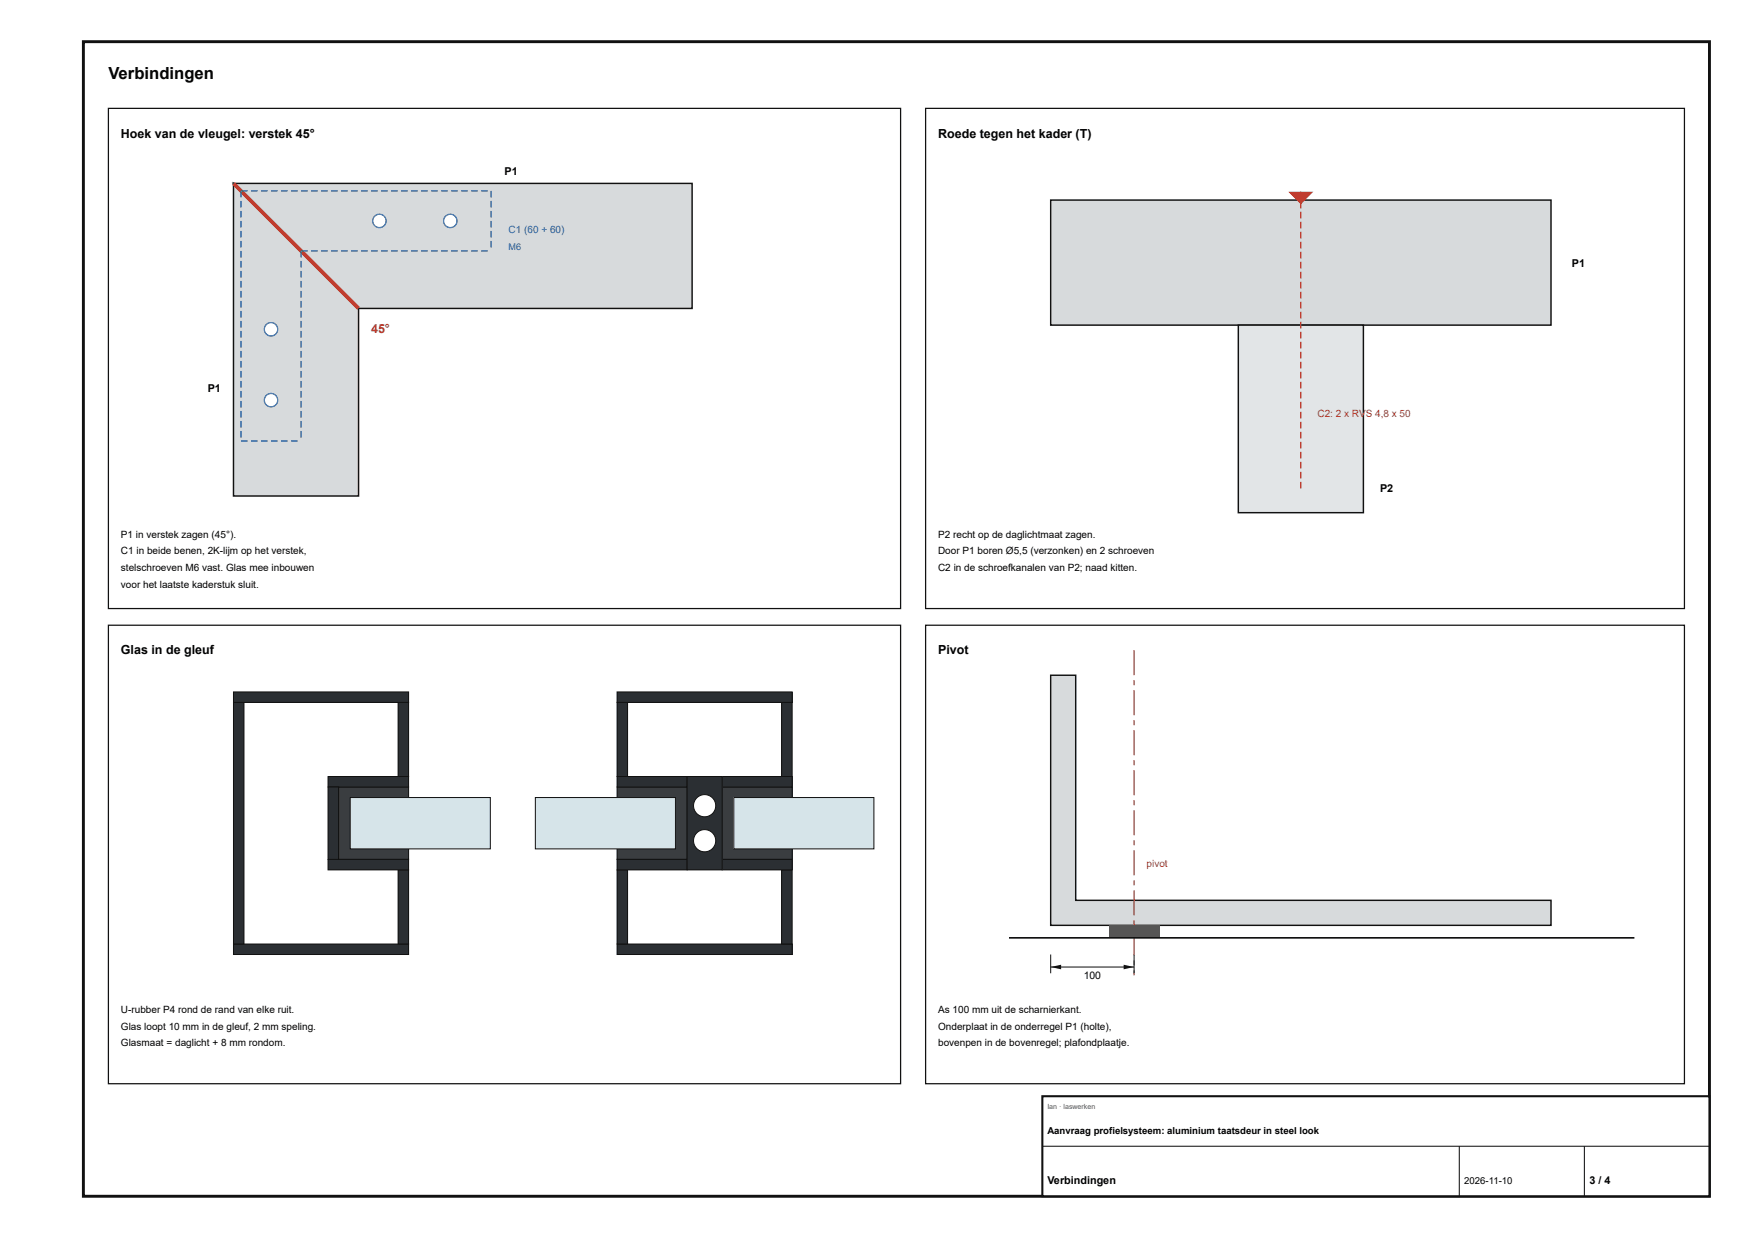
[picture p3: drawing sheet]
<svg xmlns="http://www.w3.org/2000/svg" width="420mm" height="297mm" viewBox="0 0 420 297" stroke-linecap="round" stroke-linejoin="round" font-family="sans-serif">
<path d="M20 10h390v277h-390z" fill="none" stroke="#111" stroke-width=".7" stroke-linecap="butt"/>
<path d="M26 26h190v120h-190z" fill="none" stroke="#111" stroke-width=".3"/>
<path d="M56 44h110v30h-80z" fill="#d7dadc"/>
<path d="M56 44h110v30h-80z" fill="none" stroke="#111" stroke-width=".35"/>
<path d="M56 44l30 30v45h-30z" fill="#d7dadc"/>
<path d="M56 44l30 30v45h-30z" fill="none" stroke="#111" stroke-width=".35"/>
<path d="M56 44l30 30" fill="none" stroke="#c0392b" stroke-width=".9" stroke-linecap="butt"/>
<g fill="#1f5fa8">
<path d="M57.8 45.7h1.6v.3h-1.6zM60.2 45.7h1.6v.3h-1.6zM62.6 45.7h1.6v.3h-1.6zM65 45.7h1.6v.3h-1.6zM67.4 45.7h1.6v.3h-1.6zM69.8 45.7h1.6v.3h-1.6zM72.2 45.7h1.6v.3h-1.6zM74.6 45.7h1.6v.3h-1.6zM77 45.7h1.6v.3h-1.6zM79.4 45.7h1.6v.3h-1.6zM81.8 45.7h1.6v.3h-1.6zM84.2 45.7h1.6v.3h-1.6zM86.6 45.7h1.6v.3h-1.6zM89 45.7h1.6v.3h-1.6zM91.4 45.7h1.6v.3h-1.6zM93.8 45.7h1.6v.3h-1.6zM96.2 45.7h1.6v.3h-1.6zM98.6 45.7h1.6v.3h-1.6zM101 45.7h1.6v.3h-1.6zM103.4 45.7h1.6v.3h-1.6zM105.8 45.7h1.6v.3h-1.6zM108.2 45.7h1.6v.3h-1.6zM110.6 45.7h1.6v.3h-1.6zM113 45.7h1.6v.3h-1.6zM115.4 45.7h1.6v.3h-1.6z"/>
<path d="M117.6 45.8h.3v1.6h-.3zM117.6 48.2h.3v1.6h-.3zM117.6 50.6h.3v1.6h-.3zM117.6 53h.3v1.6h-.3zM117.6 55.4h.3v1.6h-.3zM117.6 57.8h.3v1.6h-.3z"/>
<path d="M72.2 60.1h1.6v.3h-1.6zM74.6 60.1h1.6v.3h-1.6zM77 60.1h1.6v.3h-1.6zM79.4 60.1h1.6v.3h-1.6zM81.8 60.1h1.6v.3h-1.6zM84.2 60.1h1.6v.3h-1.6zM86.6 60.1h1.6v.3h-1.6zM89 60.1h1.6v.3h-1.6zM91.4 60.1h1.6v.3h-1.6zM93.8 60.1h1.6v.3h-1.6zM96.2 60.1h1.6v.3h-1.6zM98.6 60.1h1.6v.3h-1.6zM101 60.1h1.6v.3h-1.6zM103.4 60.1h1.6v.3h-1.6zM105.8 60.1h1.6v.3h-1.6zM108.2 60.1h1.6v.3h-1.6zM110.6 60.1h1.6v.3h-1.6zM113 60.1h1.6v.3h-1.6zM115.4 60.1h1.6v.3h-1.6z"/>
<path d="M57.6 45.8h.3v1.6h-.3zM57.6 48.2h.3v1.6h-.3zM57.6 50.6h.3v1.6h-.3zM57.6 53h.3v1.6h-.3zM57.6 55.4h.3v1.6h-.3zM57.6 57.8h.3v1.6h-.3zM57.6 60.2h.3v1.6h-.3zM57.6 62.6h.3v1.6h-.3zM57.6 65h.3v1.6h-.3zM57.6 67.4h.3v1.6h-.3zM57.6 69.8h.3v1.6h-.3zM57.6 72.2h.3v1.6h-.3zM57.6 74.6h.3v1.6h-.3zM57.6 77h.3v1.6h-.3zM57.6 79.4h.3v1.6h-.3zM57.6 81.8h.3v1.6h-.3zM57.6 84.2h.3v1.6h-.3zM57.6 86.6h.3v1.6h-.3zM57.6 89h.3v1.6h-.3zM57.6 91.4h.3v1.6h-.3zM57.6 93.8h.3v1.6h-.3zM57.6 96.2h.3v1.6h-.3zM57.6 98.6h.3v1.6h-.3zM57.6 101h.3v1.6h-.3zM57.6 103.4h.3v1.6h-.3z"/>
<path d="M57.8 105.6h1.6v.3h-1.6zM60.2 105.6h1.6v.3h-1.6zM62.6 105.6h1.6v.3h-1.6zM65 105.6h1.6v.3h-1.6zM67.4 105.6h1.6v.3h-1.6zM69.8 105.6h1.6v.3h-1.6z"/>
<path d="M72 60.2h.3v1.6h-.3zM72 62.6h.3v1.6h-.3zM72 65h.3v1.6h-.3zM72 67.4h.3v1.6h-.3zM72 69.8h.3v1.6h-.3zM72 72.2h.3v1.6h-.3zM72 74.6h.3v1.6h-.3zM72 77h.3v1.6h-.3zM72 79.4h.3v1.6h-.3zM72 81.8h.3v1.6h-.3zM72 84.2h.3v1.6h-.3zM72 86.6h.3v1.6h-.3zM72 89h.3v1.6h-.3zM72 91.4h.3v1.6h-.3zM72 93.8h.3v1.6h-.3zM72 96.2h.3v1.6h-.3zM72 98.6h.3v1.6h-.3zM72 101h.3v1.6h-.3zM72 103.4h.3v1.6h-.3z"/>
</g>
<circle cx="91" cy="53" r="1.6" fill="#fff"/>
<circle cx="91" cy="53" r="1.6" fill="none" stroke="#1f5fa8" stroke-width=".3"/>
<circle cx="108" cy="53" r="1.6" fill="#fff"/>
<circle cx="108" cy="53" r="1.6" fill="none" stroke="#1f5fa8" stroke-width=".3"/>
<circle cx="65" cy="79" r="1.6" fill="#fff"/>
<circle cx="65" cy="79" r="1.6" fill="none" stroke="#1f5fa8" stroke-width=".3"/>
<circle cx="65" cy="96" r="1.6" fill="#fff"/>
<circle cx="65" cy="96" r="1.6" fill="none" stroke="#1f5fa8" stroke-width=".3"/>
<path d="M222 26h182v120h-182z" fill="none" stroke="#111" stroke-width=".3"/>
<path d="M252 48h120v30h-120z" fill="#d7dadc"/>
<path d="M252 48h120v30h-120z" fill="none" stroke="#111" stroke-width=".35"/>
<path d="M297 78h30v45h-30z" fill="#e2e5e7"/>
<path d="M297 78h30v45h-30z" fill="none" stroke="#111" stroke-width=".35"/>
<g fill="#c0392b">
<path d="M309 46h6l-3 3z"/>
<path d="M311.8 46h.3v1.6h-.3zM311.8 48.4h.3v1.6h-.3zM311.8 50.8h.3v1.6h-.3zM311.8 53.2h.3v1.6h-.3zM311.8 55.6h.3v1.6h-.3zM311.8 58h.3v1.6h-.3zM311.8 60.4h.3v1.6h-.3zM311.8 62.8h.3v1.6h-.3zM311.8 65.2h.3v1.6h-.3zM311.8 67.6h.3v1.6h-.3zM311.8 70h.3v1.6h-.3zM311.8 72.4h.3v1.6h-.3zM311.8 74.8h.3v1.6h-.3zM311.8 77.2h.3v1.6h-.3zM311.8 79.6h.3v1.6h-.3zM311.8 82h.3v1.6h-.3zM311.8 84.4h.3v1.6h-.3zM311.8 86.8h.3v1.6h-.3zM311.8 89.2h.3v1.6h-.3zM311.8 91.6h.3v1.6h-.3zM311.8 94h.3v1.6h-.3zM311.8 96.4h.3v1.6h-.3zM311.8 98.8h.3v1.6h-.3zM311.8 101.2h.3v1.6h-.3zM311.8 103.6h.3v1.6h-.3zM311.8 106h.3v1.6h-.3zM311.8 108.4h.3v1.6h-.3zM311.8 110.8h.3v1.6h-.3zM311.8 113.2h.3v1.6h-.3zM311.8 115.6h.3v1.6h-.3z"/>
</g>
<path d="M26 150h190v110h-190z" fill="none" stroke="#111" stroke-width=".3"/>
<path d="M81.2 188.8h16.8v17.4h-16.8z" fill="#3a3d40"/>
<path d="M81.2 188.8h16.8v17.4h-16.8z" fill="none" stroke="#111" stroke-width=".24"/>
<path d="M84 191.3h33.6v12.4h-33.6z" fill="#d6e4e9"/>
<path d="M84 191.3h33.6v12.4h-33.6z" fill="none" stroke="#111" stroke-width=".24"/>
<path d="M56 166h42v2.5h-42z" fill="#2b2f33"/>
<path d="M56 166h42v2.5h-42z" fill="none" stroke="#111" stroke-width=".24"/>
<path d="M56 226.5h42v2.5h-42z" fill="#2b2f33"/>
<path d="M56 226.5h42v2.5h-42z" fill="none" stroke="#111" stroke-width=".24"/>
<path d="M56 168.5h2.5v58h-2.5z" fill="#2b2f33"/>
<path d="M56 168.5h2.5v58h-2.5z" fill="none" stroke="#111" stroke-width=".24"/>
<path d="M95.5 168.5h2.5v17.8h-2.5z" fill="#2b2f33"/>
<path d="M95.5 168.5h2.5v17.8h-2.5z" fill="none" stroke="#111" stroke-width=".24"/>
<path d="M95.5 208.7h2.5v17.8h-2.5z" fill="#2b2f33"/>
<path d="M95.5 208.7h2.5v17.8h-2.5z" fill="none" stroke="#111" stroke-width=".24"/>
<path d="M78.7 186.3h19.3v2.5h-19.3z" fill="#2b2f33"/>
<path d="M78.7 186.3h19.3v2.5h-19.3z" fill="none" stroke="#111" stroke-width=".24"/>
<path d="M78.7 206.2h19.3v2.5h-19.3z" fill="#2b2f33"/>
<path d="M78.7 206.2h19.3v2.5h-19.3z" fill="none" stroke="#111" stroke-width=".24"/>
<path d="M78.7 188.8h2.5v17.4h-2.5z" fill="#2b2f33"/>
<path d="M78.7 188.8h2.5v17.4h-2.5z" fill="none" stroke="#111" stroke-width=".24"/>
<path d="M148 188.8h16.8v17.4h-16.8z" fill="#3a3d40"/>
<path d="M148 188.8h16.8v17.4h-16.8z" fill="none" stroke="#111" stroke-width=".24"/>
<path d="M128.4 191.3h33.6v12.4h-33.6z" fill="#d6e4e9"/>
<path d="M128.4 191.3h33.6v12.4h-33.6z" fill="none" stroke="#111" stroke-width=".24"/>
<path d="M173.2 188.8h16.8v17.4h-16.8z" fill="#3a3d40"/>
<path d="M173.2 188.8h16.8v17.4h-16.8z" fill="none" stroke="#111" stroke-width=".24"/>
<path d="M176 191.3h33.6v12.4h-33.6z" fill="#d6e4e9"/>
<path d="M176 191.3h33.6v12.4h-33.6z" fill="none" stroke="#111" stroke-width=".24"/>
<path d="M148 166h42v2.5h-42z" fill="#2b2f33"/>
<path d="M148 166h42v2.5h-42z" fill="none" stroke="#111" stroke-width=".24"/>
<path d="M148 226.5h42v2.5h-42z" fill="#2b2f33"/>
<path d="M148 226.5h42v2.5h-42z" fill="none" stroke="#111" stroke-width=".24"/>
<path d="M148 168.5h2.5v17.8h-2.5z" fill="#2b2f33"/>
<path d="M148 168.5h2.5v17.8h-2.5z" fill="none" stroke="#111" stroke-width=".24"/>
<path d="M148 208.7h2.5v17.8h-2.5z" fill="#2b2f33"/>
<path d="M148 208.7h2.5v17.8h-2.5z" fill="none" stroke="#111" stroke-width=".24"/>
<path d="M187.5 168.5h2.5v17.8h-2.5z" fill="#2b2f33"/>
<path d="M187.5 168.5h2.5v17.8h-2.5z" fill="none" stroke="#111" stroke-width=".24"/>
<path d="M187.5 208.7h2.5v17.8h-2.5z" fill="#2b2f33"/>
<path d="M187.5 208.7h2.5v17.8h-2.5z" fill="none" stroke="#111" stroke-width=".24"/>
<path d="M148 186.3h16.8v2.5h-16.8z" fill="#2b2f33"/>
<path d="M148 186.3h16.8v2.5h-16.8z" fill="none" stroke="#111" stroke-width=".24"/>
<path d="M148 206.2h16.8v2.5h-16.8z" fill="#2b2f33"/>
<path d="M148 206.2h16.8v2.5h-16.8z" fill="none" stroke="#111" stroke-width=".24"/>
<path d="M173.2 186.3h16.8v2.5h-16.8z" fill="#2b2f33"/>
<path d="M173.2 186.3h16.8v2.5h-16.8z" fill="none" stroke="#111" stroke-width=".24"/>
<path d="M173.2 206.2h16.8v2.5h-16.8z" fill="#2b2f33"/>
<path d="M173.2 206.2h16.8v2.5h-16.8z" fill="none" stroke="#111" stroke-width=".24"/>
<path d="M164.8 186.3h8.4v22.4h-8.4z" fill="#2b2f33"/>
<path d="M164.8 186.3h8.4v22.4h-8.4z" fill="none" stroke="#111" stroke-width=".24"/>
<circle cx="169" cy="193.3" r="2.66" fill="#fff"/>
<circle cx="169" cy="193.3" r="2.66" fill="none" stroke="#111" stroke-width=".24"/>
<circle cx="169" cy="201.7" r="2.66" fill="#fff"/>
<circle cx="169" cy="201.7" r="2.66" fill="none" stroke="#111" stroke-width=".24"/>
<path d="M222 150h182v110h-182z" fill="none" stroke="#111" stroke-width=".3"/>
<path d="M252 162h6v54h114v6h-120z" fill="#d7dadc"/>
<path d="M252 162h6v54h114v6h-120z" fill="none" stroke="#111" stroke-width=".35"/>
<path d="M271.8 156h.3v6h-.3zM271.8 163.2h.3v1.2h-.3zM271.8 165.6h.3v6h-.3zM271.8 172.8h.3v1.2h-.3zM271.8 175.2h.3v6h-.3zM271.8 182.4h.3v1.2h-.3zM271.8 184.8h.3v6h-.3zM271.8 192h.3v1.2h-.3zM271.8 194.4h.3v6h-.3zM271.8 201.6h.3v1.2h-.3zM271.8 204h.3v6h-.3zM271.8 211.2h.3v1.2h-.3zM271.8 213.6h.3v6h-.3zM271.8 220.8h.3v1.2h-.3zM271.8 223.2h.3v6h-.3zM271.8 230.4h.3v1.2h-.3zM271.8 232.8h.3v1.2h-.3z" fill="#c0392b"/>
<path d="M266 222h12v3h-12z" fill="#555"/>
<path d="M252 229v4.5M252 232h20M272 229v4.5" fill="none" stroke="#111" stroke-width=".24"/>
<g fill="#111">
<path d="M252 232l2.5-.6v1.1z"/>
<path d="M269.5 231.4l2.5 .6-2.5 .5z"/>
</g>
<path d="M242 225h150" fill="none" stroke="#111" stroke-width=".4"/>
<path d="M250 263h160v24h-160z" fill="#fff"/>
<path d="M250 263h160v24h-160z" fill="none" stroke="#111" stroke-width=".5"/>
<path d="M250 275h160M350 275v12M380 275v12" fill="none" stroke="#111" stroke-width=".25"/>
<text font-size="4" x="26" y="19">Verbindingen</text>
<g font-size="3">
<text x="29" y="33">Hoek van de vleugel: verstek 45°</text>
<text x="225" y="33">Roede tegen het kader (T)</text>
<text x="29" y="157">Glas in de gleuf</text>
<text x="225" y="157">Pivot</text>
</g>
<text font-size="3" fill="#c0392b" x="89" y="80">45°</text>
<g font-size="2.6">
<text x="121" y="42">P1</text>
<text x="377" y="64">P1</text>
<text x="49.8" y="94">P1</text>
<text x="331" y="118">P2</text>
<text x="251.2" y="284">Verbindingen</text>
<text x="381.2" y="284">3 / 4</text>
</g>
<text font-size="2.5" x="259.9" y="234.8">100</text>
<text font-size="2.4" fill="#1f5fa8" x="122" y="56">C1 (60 + 60)</text>
<g font-size="2.4" fill="#c0392b">
<text x="316" y="100">C2: 2 x RV</text>
<text x="327.6" y="100">S 4,8 x 50</text>
<text x="275" y="208">pivot</text>
</g>
<g font-size="2.4">
<text x="29" y="129">P1 in verstek zagen (45°).</text>
<text x="225" y="129">P2 recht op de daglichtmaat zagen.</text>
<text x="29" y="133">C1 in beide benen, 2K-lijm op het verstek,</text>
<text x="29" y="137">stelschroeven M6 vast. Glas mee inbouwen</text>
<text x="225" y="133">Door P1 boren Ø5,5 (verzonken) en 2 schroeven</text>
<text x="225" y="137">C2 in de schroefkanalen van P2; naad kitten.</text>
<text x="29" y="141">voor het laatste kaderstuk sluit.</text>
<text x="29" y="243">U-rubber P4 rond de rand van elke ruit.</text>
<text x="225" y="243">As 100 mm uit de scharnierkant.</text>
<text x="29" y="247">Glas loopt 10 mm in de gleuf, 2 mm speling.</text>
<text x="29" y="251">Glasmaat = daglicht + 8 mm rondom.</text>
<text x="225" y="247">Onderplaat in de onderregel P1 (holte),</text>
<text x="225" y="251">bovenpen in de bovenregel; plafondplaatje.</text>
</g>
<g font-size="2.3">
<text x="251.2" y="272">Aanvraag profielsysteem: aluminium taatsdeur in steel look</text>
<text x="351.2" y="284">2026-11-10</text>
</g>
<text font-size="2.2" fill="#1f5fa8" x="122" y="60">M6</text>
<text font-size="1.7" fill="#555" x="251.2" y="266">Ian · laswerken</text>
</svg>
